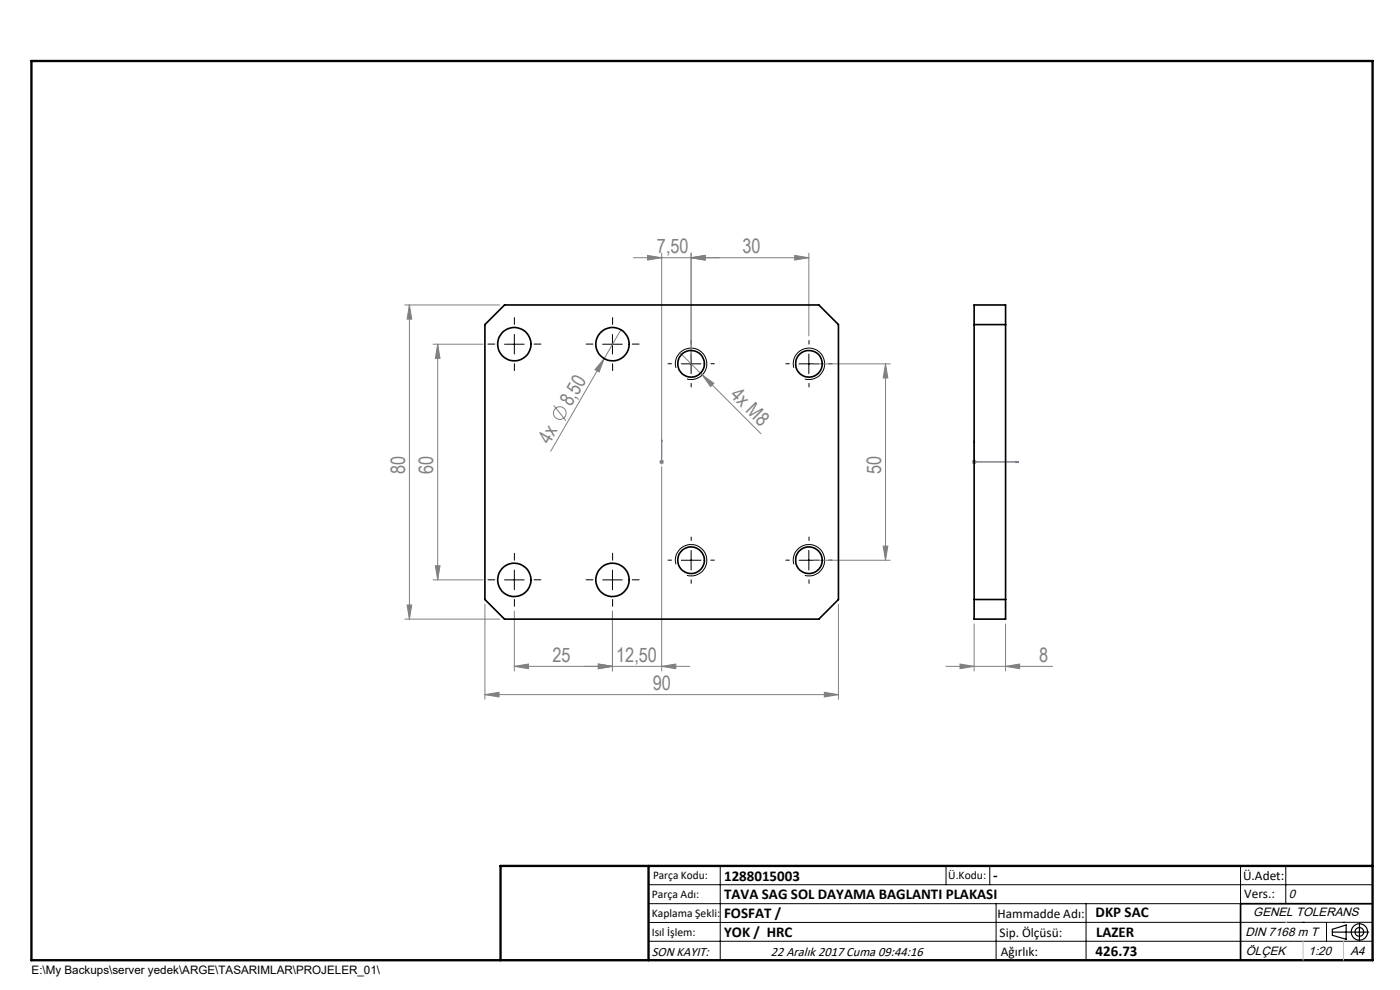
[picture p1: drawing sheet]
<svg xmlns="http://www.w3.org/2000/svg" width="297mm" height="210mm" viewBox="0 0 297 210" stroke-linecap="round" stroke-linejoin="round" font-family="sans-serif">
<g fill="none" stroke="#808080" stroke-width=".21">
<path d="M134.4 54.7h37.2M137.4 54.2l3 .5-3 .5zM140.4 53.7v43.3M146.6 54.7l3-.5v1zM146.6 53.7v22.5M168.6 54.2l3 .5-3 .5zM171.6 53.7v17.6M85.9 64.7h20.1M86.9 64.7l.4 3h-.9zM86.9 64.7v66.6M91.9 73h10.6M92.9 73v50"/>
<path d="M92.9 73l.4 3h-.9zM128.2 76.1l-1.1 2.8-.9-.5zM128.2 76.1l-11.4 19.6M131.7 69.9l-3.5 6.2M144.3 74.8l4.7 4.7M149 79.5l2.4 1.8-.7 .7zM149 79.5l12.4 12.5M172.6 77.2h16.2M187.9 77.2l.4 3h-.9zM187.9 77.2v41.6M117.5 86l2.6 3.2M139.8 98h1.1"/>
<path d="M140 97.6l.7 .7M140.4 97.5v1M140.4 99v43.3M140.7 97.6l-.7 .7M206.2 98h1M206.3 97.6l.7 .7M206.7 97.5v1M207 97.6l-.7 .7M172.6 118.8h16.2M187.4 115.8h.9l-.4 3zM85.9 131.3h20.1M86.4 128.3h.9l-.4 3z"/>
<path d="M91.9 123h10.6M92.4 120h.9l-.4 3zM102.9 128.2v20.1M109.1 129.6v12.7M129.9 129.6v12.7M177.9 128.2v20.1M206.7 132.4v9.9M213.3 132.4v9.9M102.9 147.3l3-.4v.9zM102.9 147.3h75M109.1 141.3l3-.4v.9zM126.9 140.9l3 .4-3 .5z"/>
<path d="M140.4 141.3l3-.4v.9zM146.4 141.3h-37.3M174.9 146.9l3 .4-3 .5zM200.7 141.3h22.6M203.7 140.9l3 .4-3 .5zM213.3 141.3l3-.4v.9z"/>
<circle cx="118.7" cy="87.6" r="1.34"/>
</g>
<g fill="none" stroke="#000" stroke-width=".21">
<path d="M107 73h4.2M109.1 70.9v4.2M127.8 73h4.2M129.9 70.9v4.2M143.4 78a3.3 3.3 0 0 1 3-4.1 3.3 3.3 0 0 1 3.5 3.6 3.3 3.3 0 0 1-4.2 2.9M144.5 77.2h4.2M146.6 75.1v4.2M168.4 78a3.3 3.3 0 0 1 2.9-4.2 3.3 3.3 0 0 1 3.6 3.7 3.3 3.3 0 0 1-4.2 2.9M169.5 77.2h4.2M171.6 75.1v4.2M143.4 119.7a3.3 3.3 0 0 1 3-4.2 3.3 3.3 0 0 1 3.5 3.7 3.3 3.3 0 0 1-4.2 2.9M144.5 118.8h4.2"/>
<path d="M146.6 116.8v4.1M168.4 119.7a3.3 3.3 0 0 1 2.9-4.2 3.3 3.3 0 0 1 3.6 3.6 3.3 3.3 0 0 1-4.2 3M169.5 118.8h4.2M171.6 116.8v4.1M107 123h4.2M109.1 120.9v4.2M127.8 123h4.2M129.9 120.9v4.2M137.6 187.7h153.6M137.6 191.7h153.6M137.6 199.7h153.6M152.8 183.7v20"/>
<path d="M200.7 183.7v4M210 183.7v4M211.3 191.7v12M230.4 191.7v12M263.2 183.7v20M272.8 183.7v8M276.4 195.6h.1M281.4 195.6v4.1M285 195.6h.1M291.2 195.6l-153.6 .1"/>
</g>
<g fill="none" stroke="#000" stroke-width=".25">
<path d="M282.6 197.7h7.8M282.6 197.1l3-.9v3l-3-.8zM288.4 195.8v3.8M106.2 203.7h185"/>
<circle cx="288.4" cy="197.7" r="1.74"/>
<circle cx="288.4" cy="197.7" r=".93"/>
</g>
<path d="M140.4 93.3v.5v-.5M140.4 97.9v.2zM140.4 98h.1M140.4 93.3v4.7M206.7 93.3l.1 .5h-.2zM206.7 93.3v4.7h9.4M215.6 97.9l.5 .1-.5 .1z" fill="none" stroke="#00f" stroke-width=".21"/>
<g fill="none" stroke="#000" stroke-width=".21" stroke-dasharray="15.2 1.3 1.3 1.3">
<path d="M105 73h-1.5M109.1 77.2v1.4M109.1 68.8v-1.4M113.3 73h1.5M125.8 73h-1.5M130 77.2v1.4M130 68.8v-1.4M134.1 73h1.5M142.5 77.2h-.8M146.6 73v-.8M150.8 77.2h.7M167.5 77.2h-.8"/>
<path d="M171.6 73v-.8M175.8 77.2h.7M146.6 81.3v.8M171.6 81.3v.8M109.1 118.8v-1.4M130 118.8v-1.4M142.5 118.8h-.8M146.6 114.7v-.8M150.8 118.8h.7M167.5 118.8h-.8M171.6 114.7v-.8M175.8 118.8h.7"/>
<path d="M105 123h-1.5M109.1 127.2v1.4M113.3 123h1.5M125.8 123h-1.5M130 127.2v1.4M134.1 123h1.5M146.6 123v.7M171.6 123v.7"/>
</g>
<path d="M291.2 191.7h-28v12" fill="none" stroke="#000" stroke-width=".35"/>
<path d="M6.7 12.9h284.5v190.8h-284.5zM137.6 183.7v20M291.2 183.7h-185v20" fill="none" stroke="#000" stroke-width=".5"/>
<path d="M276.4 199.7v4M285 199.7v4" fill="none" stroke="#c0c0c0" stroke-width=".21"/>
<path d="M272.8 195.6h.1" fill="none" stroke="#c0c0c0" stroke-width=".25"/>
<g fill="#00f">
<path d="M140.4 93.3v.5zM140.4 97.9v.2z"/>
<path d="M206.7 93.3l-.1 .5h.2zM215.6 97.9v.2l.5-.1z"/>
</g>
<g fill="#808080">
<path d="M128.2 76.1l-1.1 2.8-.9-.5z"/>
<path d="M149 79.5l2.4 1.8-.7 .7z"/>
<path d="M140.4 141.3l3-.4v.9zM126.9 140.9l3 .4-3 .5zM213.3 141.3l3-.4v.9zM203.7 140.9l3 .4-3 .5z"/>
<path d="M137.4 54.2l3 .5-3 .5zM146.6 54.7l3-.5v1z"/>
<path d="M102.9 147.3l3-.4v.9zM174.9 146.9l3 .4-3 .5zM146.6 54.7l3-.5v1zM168.6 54.2l3 .5-3 .5z"/>
<path d="M126.9 140.9l3 .4-3 .5zM109.1 141.3l3-.4v.9z"/>
<path d="M92.4 120h.9l-.4 3zM92.9 73l.4 3h-.9z"/>
<path d="M86.9 64.7l.4 3h-.9zM86.4 128.3h.9l-.4 3zM187.9 77.2l.4 3h-.9zM187.4 115.8h.9l-.4 3z"/>
</g>
<g fill="none" stroke="#000" stroke-width=".35">
<path d="M102.9 68.9l4.1-4.2h66.7l4.2 4.2v58.3l-4.2 4.1h-66.7l-4.1-4.1zM206.7 64.7h6.6v66.6h-6.6zM206.7 68.9h6.6M206.7 127.2h6.6"/>
<circle cx="109.1" cy="73" r="3.5"/>
<circle cx="130" cy="73" r="3.5"/>
<circle cx="146.6" cy="77.2" r="2.83"/>
<circle cx="171.6" cy="77.2" r="2.84"/>
<circle cx="146.6" cy="118.8" r="2.83"/>
<circle cx="171.6" cy="118.8" r="2.84"/>
<circle cx="109.1" cy="123" r="3.5"/>
<circle cx="129.9" cy="123" r="3.5"/>
</g>
<g font-size="4.2" fill="#808080">
<text x="139.4" y="53.7">7,50</text>
<text x="157.5" y="53.7">30</text>
<text x="154.7" y="84" transform="rotate(45 154.7 84)">4x M8</text>
<text x="121.1" y="86.4" transform="rotate(-60 121.1 86.4)">8,50</text>
<text x="116.5" y="94.4" transform="rotate(-60 116.5 94.4)">4x</text>
<text x="85.9" y="100.6" transform="rotate(-90 85.9 100.6)">80</text>
<text x="91.9" y="100.6" transform="rotate(-90 91.9 100.6)">60</text>
<text x="186.9" y="100.6" transform="rotate(-90 186.9 100.6)">50</text>
<text x="117.2" y="140.4">25</text>
<text x="130.7" y="140.4">12,50</text>
<text x="220.5" y="140.4">8</text>
<text x="138.5" y="146.4">90</text>
</g>
<g font-size="3.2">
<text x="153.6" y="186.8">1288015003</text>
<text x="153.6" y="190.8">TAVA SAG SOL DAYAMA BAGLANTI PLAKASI</text>
<text x="210.7" y="186.6">-</text>
<text x="153.6" y="194.8">FOSFAT /</text>
<text x="232.4" y="194.5">DKP SAC</text>
<text x="153.6" y="198.8">YOK / HRC</text>
<text x="232.4" y="202.8">426.73</text>
<text x="232.5" y="198.8">LAZER</text>
</g>
<g font-size="2.8">
<text x="263.7" y="186.7">Ü.Adet:</text>
<text x="263.9" y="190.5">Vers.:</text>
<text x="211.6" y="194.8">Hammadde Adı:</text>
<text x="138.3" y="202.8">SON KAYIT:</text>
<text x="163.5" y="202.8">22 Aralık 2017 Cuma 09:44:16</text>
<text x="212.1" y="198.7">Sip. Ölçüsü:</text>
<text x="212.3" y="202.7">Ağırlık:</text>
</g>
<g font-size="2.6">
<text x="273.4" y="190.4">0</text>
<text x="265.9" y="194.4">GENEL TOLERANS</text>
<text x="264.2" y="198.5">DIN 7168 m T</text>
<text x="264.3" y="202.6">ÖLÇEK</text>
<text x="277.6" y="202.6">1:20</text>
<text x="286.5" y="202.6">A4</text>
</g>
<g font-size="2.5">
<text x="138.3" y="190.5">Parça Adı:</text>
<text x="138.5" y="186.5">Parça Kodu:</text>
<text x="201.2" y="186.5">Ü.Kodu:</text>
<text x="138.3" y="194.5">Kaplama Şekli:</text>
<text x="138.3" y="198.6">Isıl İşlem:</text>
<text x="6.7" y="206.7">E:\My Backups\server yedek\ARGE\TASARIMLAR\PROJELER_01\</text>
</g>
</svg>
